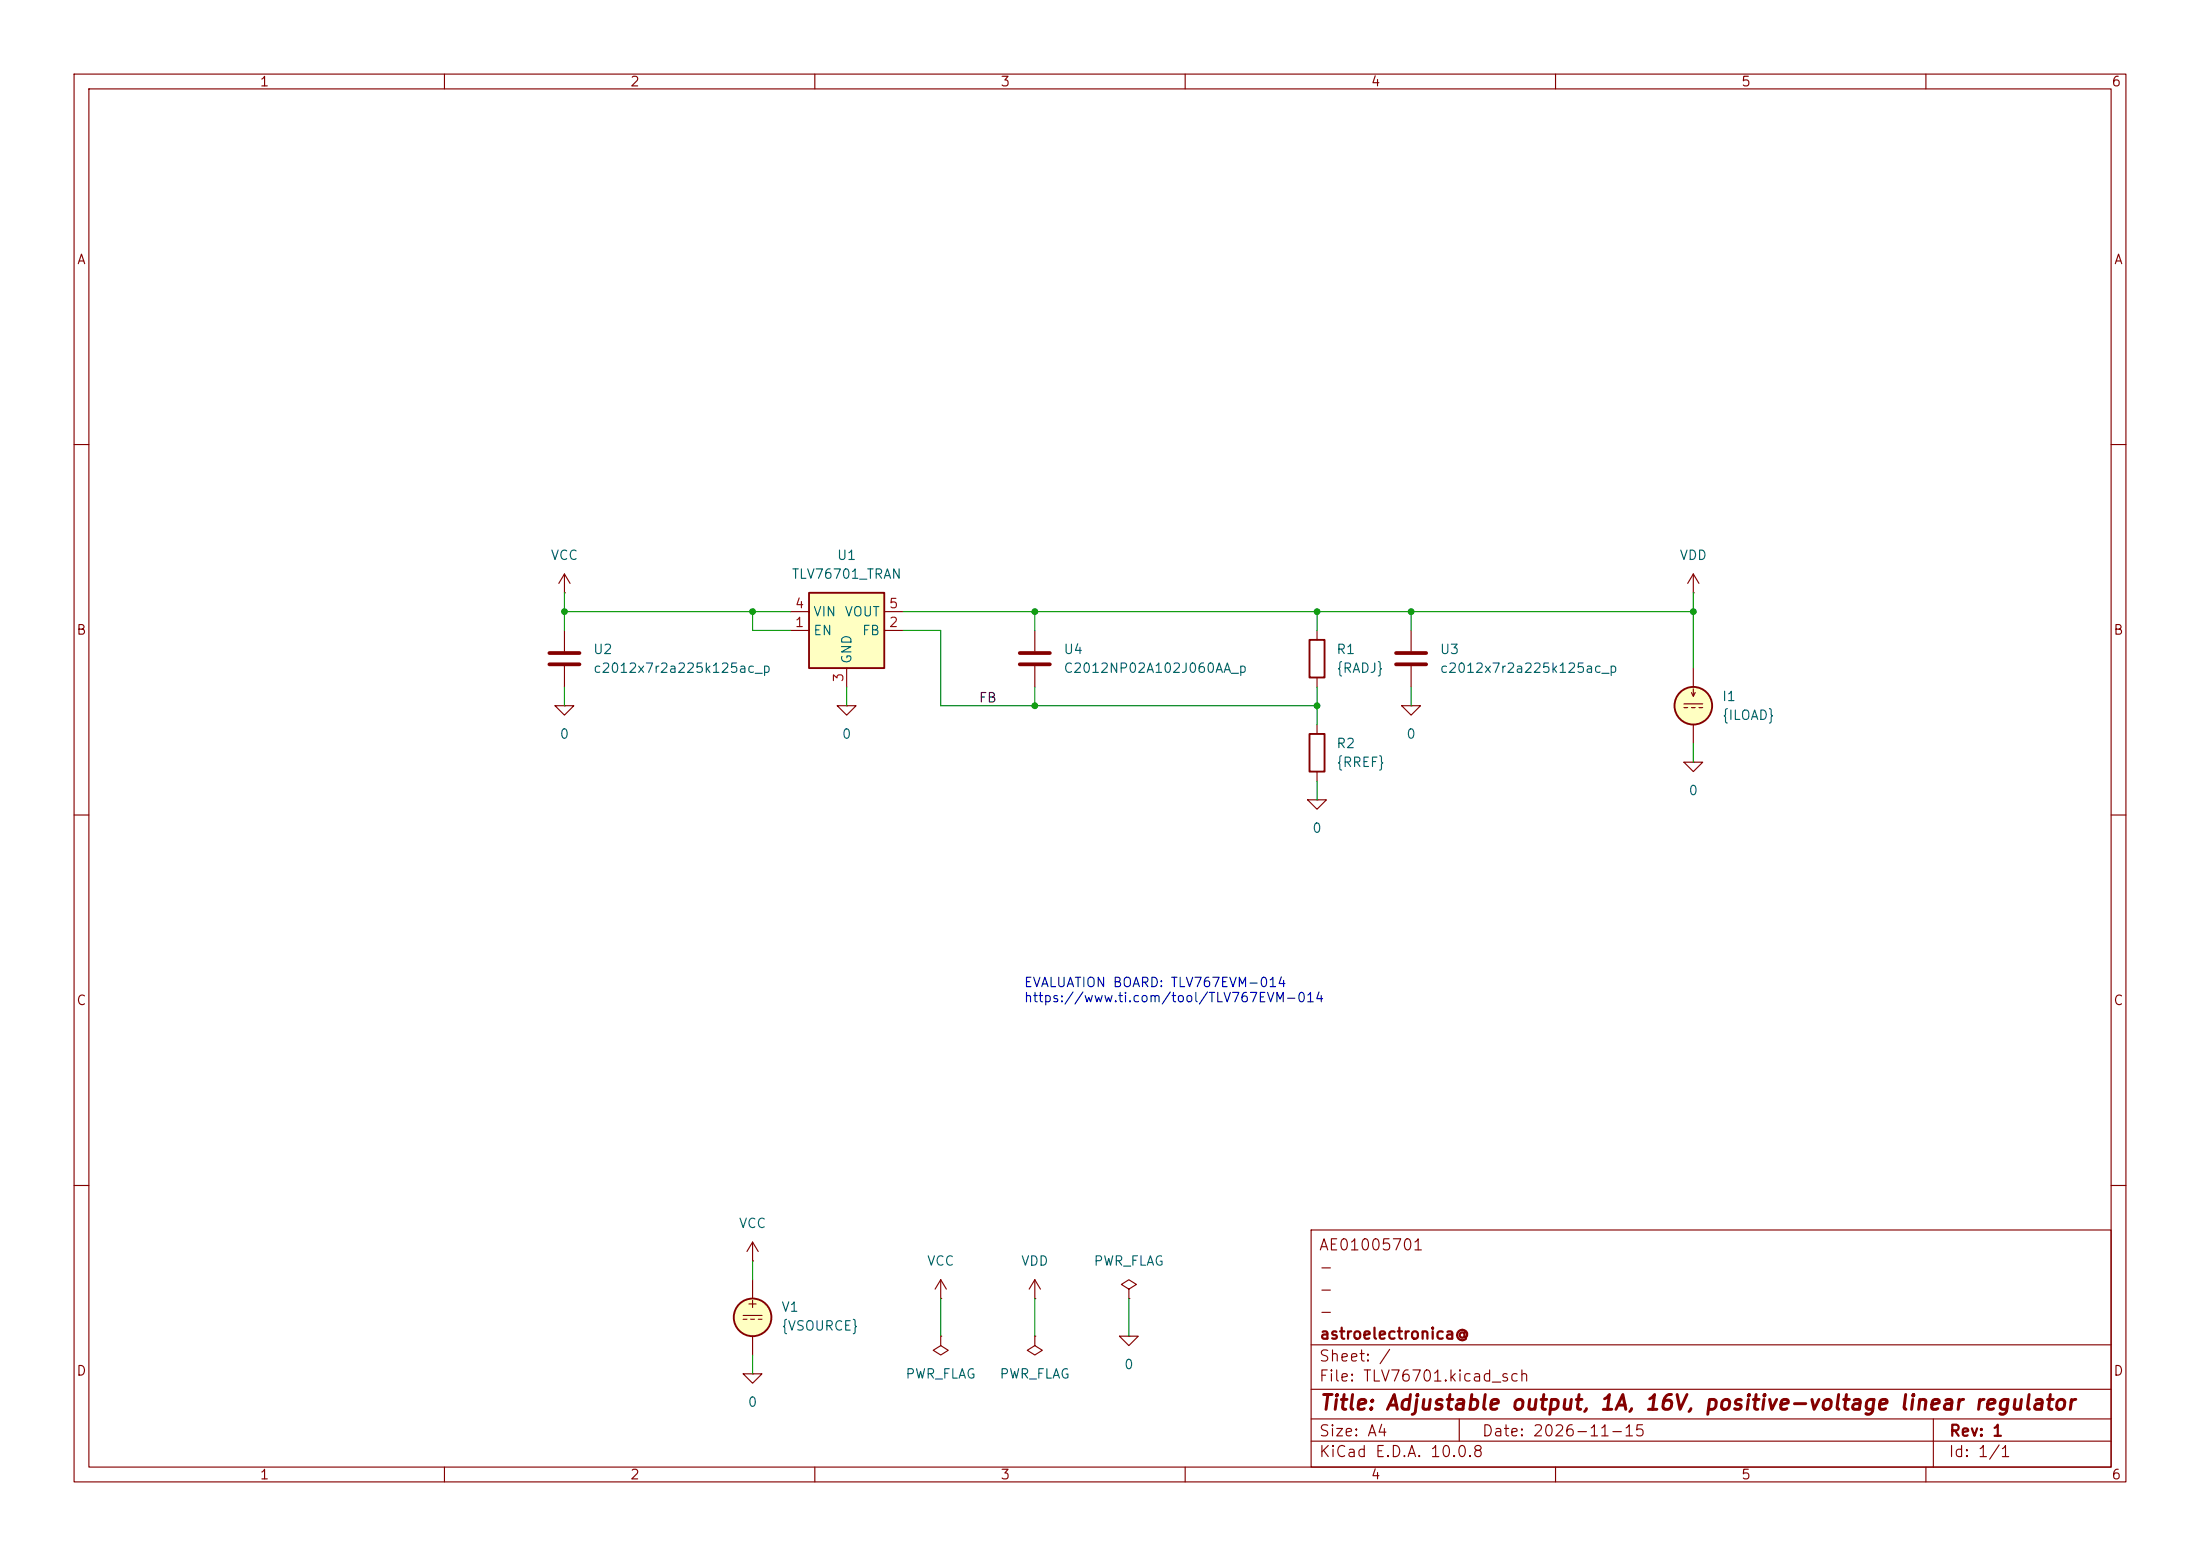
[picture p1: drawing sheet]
(kicad_sch
 (version 20260306)
 (generator "eeschema")
 (generator_version "10.0")
 (paper "A4")
 (title_block
  (title "Adjustable output, 1A, 16V, positive-voltage linear regulator")
  (date "2026-11-15")
  (rev "1")
  (company "astroelectronica@")
  (comment 1 "-")
  (comment 2 "-")
  (comment 3 "-")
  (comment 4 "AE01005701"))
 (lib_symbols
  (symbol "Device:C"
   (pin_numbers (hide yes))
   (pin_names
    (offset 0.254)) (exclude_from_sim no) (in_bom yes) (on_board yes)
   (in_pos_files yes)
   (duplicate_pin_numbers_are_jumpers no)
   (property "Reference" "C" (at 0.635 2.54 0) (show_name no) (do_not_autoplace no) (effects (font (size 1.27 1.27)) (justify left)))
   (property "Value" "C" (at 0.635 -2.54 0) (show_name no) (do_not_autoplace no) (effects (font (size 1.27 1.27)) (justify left)))
   (property "Footprint" "" (at 0.9652 -3.81 0) (show_name no) (do_not_autoplace no) (hide yes) (effects (font (size 1.27 1.27))))
   (property "Datasheet" "" (at 0 0 0) (show_name no) (do_not_autoplace no) (hide yes) (effects (font (size 1.27 1.27))))
   (property "Description" "Unpolarized capacitor" (at 0 0 0) (show_name no) (do_not_autoplace no) (hide yes) (effects (font (size 1.27 1.27))))
   (symbol "C_0_1"
    (polyline (pts (xy -2.032 0.762) (xy 2.032 0.762)) (stroke (width 0.508) (type default)) (fill (type none)))
    (polyline (pts (xy -2.032 -0.762) (xy 2.032 -0.762)) (stroke (width 0.508) (type default)) (fill (type none))))
   (symbol "C_1_1"
    (pin passive line (at 0 3.81 270) (length 2.794) (name "" (effects (font (size 1.27 1.27)))) (number "1" (effects (font (size 1.27 1.27)))))
    (pin passive line (at 0 -3.81 90) (length 2.794) (name "" (effects (font (size 1.27 1.27)))) (number "2" (effects (font (size 1.27 1.27))))))
   (embedded_fonts no))
  (symbol "Device:R"
   (pin_numbers (hide yes))
   (pin_names
    (offset 0)) (exclude_from_sim no) (in_bom yes) (on_board yes)
   (in_pos_files yes)
   (duplicate_pin_numbers_are_jumpers no)
   (property "Reference" "R" (at 2.032 0 90) (show_name no) (do_not_autoplace no) (effects (font (size 1.27 1.27))))
   (property "Value" "R" (at 0 0 90) (show_name no) (do_not_autoplace no) (effects (font (size 1.27 1.27))))
   (property "Footprint" "" (at -1.778 0 90) (show_name no) (do_not_autoplace no) (hide yes) (effects (font (size 1.27 1.27))))
   (property "Datasheet" "" (at 0 0 0) (show_name no) (do_not_autoplace no) (hide yes) (effects (font (size 1.27 1.27))))
   (property "Description" "Resistor" (at 0 0 0) (show_name no) (do_not_autoplace no) (hide yes) (effects (font (size 1.27 1.27))))
   (symbol "R_0_1"
    (rectangle (start -1.016 -2.54) (end 1.016 2.54) (stroke (width 0.254) (type default)) (fill (type none))))
   (symbol "R_1_1"
    (pin passive line (at 0 3.81 270) (length 1.27) (name "" (effects (font (size 1.27 1.27)))) (number "1" (effects (font (size 1.27 1.27)))))
    (pin passive line (at 0 -3.81 90) (length 1.27) (name "" (effects (font (size 1.27 1.27)))) (number "2" (effects (font (size 1.27 1.27))))))
   (embedded_fonts no))
  (symbol "Simulation_SPICE:0"
   (power global)
   (pin_numbers (hide yes))
   (pin_names
    (offset 0) (hide yes)) (exclude_from_sim no) (in_bom yes) (on_board yes)
   (in_pos_files yes)
   (duplicate_pin_numbers_are_jumpers no)
   (property "Reference" "#GND" (at 0 -5.08 0) (show_name no) (do_not_autoplace no) (hide yes) (effects (font (size 1.27 1.27))))
   (property "Value" "0" (at 0 -2.54 0) (show_name no) (do_not_autoplace no) (effects (font (size 1.27 1.27))))
   (property "Footprint" "" (at 0 0 0) (show_name no) (do_not_autoplace no) (hide yes) (effects (font (size 1.27 1.27))))
   (property "Datasheet" "https://ngspice.sourceforge.io/docs/ngspice-html-manual/manual.xhtml#subsec_Circuit_elements__device" (at 0 -10.16 0) (show_name no) (do_not_autoplace no) (hide yes) (effects (font (size 1.27 1.27))))
   (property "Description" "0V reference potential for simulation" (at 0 -7.62 0) (show_name no) (do_not_autoplace no) (hide yes) (effects (font (size 1.27 1.27))))
   (symbol "0_0_1"
    (polyline (pts (xy -1.27 0) (xy 0 -1.27) (xy 1.27 0) (xy -1.27 0)) (stroke (width 0) (type default)) (fill (type none))))
   (symbol "0_1_1"
    (pin power_in line (at 0 0 0) (length 0) (name "" (effects (font (size 1.016 1.016)))) (number "1" (effects (font (size 1.016 1.016))))))
   (embedded_fonts no))
  (symbol "Simulation_SPICE:IDC"
   (pin_numbers (hide yes))
   (pin_names
    (offset 0.0254)) (exclude_from_sim no) (in_bom yes) (on_board yes)
   (in_pos_files yes)
   (duplicate_pin_numbers_are_jumpers no)
   (property "Reference" "I" (at 2.54 2.54 0) (show_name no) (do_not_autoplace no) (effects (font (size 1.27 1.27)) (justify left)))
   (property "Value" "1" (at 2.54 0 0) (show_name no) (do_not_autoplace no) (effects (font (size 1.27 1.27)) (justify left)))
   (property "Footprint" "" (at 0 0 0) (show_name no) (do_not_autoplace no) (hide yes) (effects (font (size 1.27 1.27))))
   (property "Datasheet" "https://ngspice.sourceforge.io/docs/ngspice-html-manual/manual.xhtml#sec_Independent_Sources_for" (at 0 0 0) (show_name no) (do_not_autoplace no) (hide yes) (effects (font (size 1.27 1.27))))
   (property "Description" "Current source, DC" (at 0 0 0) (show_name no) (do_not_autoplace no) (hide yes) (effects (font (size 1.27 1.27))))
   (property "Sim.Pins" "1=+ 2=-" (at 0 0 0) (show_name no) (do_not_autoplace no) (hide yes) (effects (font (size 1.27 1.27))))
   (property "Sim.Type" "DC" (at 0 0 0) (show_name no) (do_not_autoplace no) (hide yes) (effects (font (size 1.27 1.27))))
   (property "Sim.Device" "I" (at 0 0 0) (show_name no) (do_not_autoplace no) (hide yes) (effects (font (size 1.27 1.27))))
   (symbol "IDC_0_0"
    (polyline (pts (xy -1.27 0.254) (xy 1.27 0.254)) (stroke (width 0) (type default)) (fill (type none)))
    (polyline (pts (xy -0.762 -0.254) (xy -1.27 -0.254)) (stroke (width 0) (type default)) (fill (type none)))
    (polyline (pts (xy 0.254 -0.254) (xy -0.254 -0.254)) (stroke (width 0) (type default)) (fill (type none)))
    (polyline (pts (xy 1.27 -0.254) (xy 0.762 -0.254)) (stroke (width 0) (type default)) (fill (type none))))
   (symbol "IDC_0_1"
    (polyline (pts (xy -0.254 1.778) (xy 0 1.27) (xy 0.254 1.778)) (stroke (width 0) (type default)) (fill (type none)))
    (polyline (pts (xy 0 1.27) (xy 0 2.286)) (stroke (width 0) (type default)) (fill (type none)))
    (circle (center 0 0) (radius 2.54) (stroke (width 0.254) (type default)) (fill (type background))))
   (symbol "IDC_1_1"
    (pin passive line (at 0 5.08 270) (length 2.54) (name "" (effects (font (size 1.27 1.27)))) (number "1" (effects (font (size 1.27 1.27)))))
    (pin passive line (at 0 -5.08 90) (length 2.54) (name "" (effects (font (size 1.27 1.27)))) (number "2" (effects (font (size 1.27 1.27))))))
   (embedded_fonts no))
  (symbol "Simulation_SPICE:VDC"
   (pin_numbers (hide yes))
   (pin_names
    (offset 0.0254)) (exclude_from_sim no) (in_bom yes) (on_board yes)
   (in_pos_files yes)
   (duplicate_pin_numbers_are_jumpers no)
   (property "Reference" "V" (at 2.54 2.54 0) (show_name no) (do_not_autoplace no) (effects (font (size 1.27 1.27)) (justify left)))
   (property "Value" "1" (at 2.54 0 0) (show_name no) (do_not_autoplace no) (effects (font (size 1.27 1.27)) (justify left)))
   (property "Footprint" "" (at 0 0 0) (show_name no) (do_not_autoplace no) (hide yes) (effects (font (size 1.27 1.27))))
   (property "Datasheet" "https://ngspice.sourceforge.io/docs/ngspice-html-manual/manual.xhtml#sec_Independent_Sources_for" (at 0 0 0) (show_name no) (do_not_autoplace no) (hide yes) (effects (font (size 1.27 1.27))))
   (property "Description" "Voltage source, DC" (at 0 0 0) (show_name no) (do_not_autoplace no) (hide yes) (effects (font (size 1.27 1.27))))
   (property "Sim.Pins" "1=+ 2=-" (at 0 0 0) (show_name no) (do_not_autoplace no) (hide yes) (effects (font (size 1.27 1.27))))
   (property "Sim.Type" "DC" (at 0 0 0) (show_name no) (do_not_autoplace no) (hide yes) (effects (font (size 1.27 1.27))))
   (property "Sim.Device" "V" (at 0 0 0) (show_name no) (do_not_autoplace no) (hide yes) (effects (font (size 1.27 1.27)) (justify left)))
   (symbol "VDC_0_0"
    (polyline (pts (xy -1.27 0.254) (xy 1.27 0.254)) (stroke (width 0) (type default)) (fill (type none)))
    (polyline (pts (xy -0.762 -0.254) (xy -1.27 -0.254)) (stroke (width 0) (type default)) (fill (type none)))
    (polyline (pts (xy 0.254 -0.254) (xy -0.254 -0.254)) (stroke (width 0) (type default)) (fill (type none)))
    (polyline (pts (xy 1.27 -0.254) (xy 0.762 -0.254)) (stroke (width 0) (type default)) (fill (type none)))
    (text "+" (at 0 1.905 0) (effects (font (size 1.27 1.27)))))
   (symbol "VDC_0_1"
    (circle (center 0 0) (radius 2.54) (stroke (width 0.254) (type default)) (fill (type background))))
   (symbol "VDC_1_1"
    (pin passive line (at 0 5.08 270) (length 2.54) (name "" (effects (font (size 1.27 1.27)))) (number "1" (effects (font (size 1.27 1.27)))))
    (pin passive line (at 0 -5.08 90) (length 2.54) (name "" (effects (font (size 1.27 1.27)))) (number "2" (effects (font (size 1.27 1.27))))))
   (embedded_fonts no))
  (symbol "TLV76701:TLV76701_TRAN" (exclude_from_sim no) (in_bom yes) (on_board yes)
   (in_pos_files yes)
   (duplicate_pin_numbers_are_jumpers no)
   (property "Reference" "U" (at 0 8.89 0) (show_name no) (do_not_autoplace no) (effects (font (size 1.27 1.27))))
   (property "Value" "TLV76701_TRAN" (at 0 6.35 0) (show_name no) (do_not_autoplace no) (effects (font (size 1.27 1.27))))
   (property "Footprint" "Package_SON:WSON-6-1EP_2x2mm_P0.65mm_EP1x1.6mm_ThermalVias" (at 0 11.43 0) (show_name no) (do_not_autoplace no) (hide yes) (effects (font (size 1.27 1.27))))
   (property "Datasheet" "www.ti.com/lit/gpn/TLV767" (at -1.27 0 0) (show_name no) (do_not_autoplace no) (hide yes) (effects (font (size 1.27 1.27))))
   (property "Description" "1A, 16V Precision Linear Voltage Regulator, with enable pin, Adjustable Output 0.8-13.6V, WSON-6" (at 0 0 0) (show_name no) (do_not_autoplace no) (hide yes) (effects (font (size 1.27 1.27))))
   (symbol "TLV76701_TRAN_0_1"
    (rectangle (start -5.08 -5.08) (end 5.08 5.08) (stroke (width 0.254) (type default)) (fill (type background))))
   (symbol "TLV76701_TRAN_1_1"
    (pin passive line (at -7.62 0 0) (length 2.54) (name "EN" (effects (font (size 1.27 1.27)))) (number "1" (effects (font (size 1.27 1.27)))))
    (pin passive line (at 7.62 0 180) (length 2.54) (name "FB" (effects (font (size 1.27 1.27)))) (number "2" (effects (font (size 1.27 1.27)))))
    (pin passive line (at 0 -7.62 90) (length 2.54) (name "GND" (effects (font (size 1.27 1.27)))) (number "3" (effects (font (size 1.27 1.27)))))
    (pin passive line (at -7.62 2.54 0) (length 2.54) (name "VIN" (effects (font (size 1.27 1.27)))) (number "4" (effects (font (size 1.27 1.27)))))
    (pin passive line (at 7.62 2.54 180) (length 2.54) (name "VOUT" (effects (font (size 1.27 1.27)))) (number "5" (effects (font (size 1.27 1.27))))))
   (embedded_fonts no))
  (symbol "power:PWR_FLAG"
   (power global)
   (pin_numbers (hide yes))
   (pin_names
    (offset 0) (hide yes)) (exclude_from_sim no) (in_bom yes) (on_board yes)
   (in_pos_files yes)
   (duplicate_pin_numbers_are_jumpers no)
   (property "Reference" "#FLG" (at 0 1.905 0) (show_name no) (do_not_autoplace no) (hide yes) (effects (font (size 1.27 1.27))))
   (property "Value" "PWR_FLAG" (at 0 3.81 0) (show_name no) (do_not_autoplace no) (effects (font (size 1.27 1.27))))
   (property "Footprint" "" (at 0 0 0) (show_name no) (do_not_autoplace no) (hide yes) (effects (font (size 1.27 1.27))))
   (property "Datasheet" "" (at 0 0 0) (show_name no) (do_not_autoplace no) (hide yes) (effects (font (size 1.27 1.27))))
   (property "Description" "Special symbol for telling ERC where power comes from" (at 0 0 0) (show_name no) (do_not_autoplace no) (hide yes) (effects (font (size 1.27 1.27))))
   (symbol "PWR_FLAG_0_0"
    (pin power_out line (at 0 0 90) (length 0) (name "" (effects (font (size 1.27 1.27)))) (number "1" (effects (font (size 1.27 1.27))))))
   (symbol "PWR_FLAG_0_1"
    (polyline (pts (xy 0 0) (xy 0 1.27) (xy -1.016 1.905) (xy 0 2.54) (xy 1.016 1.905) (xy 0 1.27)) (stroke (width 0) (type default)) (fill (type none))))
   (embedded_fonts no))
  (symbol "power:VCC"
   (power global)
   (pin_numbers (hide yes))
   (pin_names
    (offset 0) (hide yes)) (exclude_from_sim no) (in_bom yes) (on_board yes)
   (in_pos_files yes)
   (duplicate_pin_numbers_are_jumpers no)
   (property "Reference" "#PWR" (at 0 -3.81 0) (show_name no) (do_not_autoplace no) (hide yes) (effects (font (size 1.27 1.27))))
   (property "Value" "VCC" (at 0 3.556 0) (show_name no) (do_not_autoplace no) (effects (font (size 1.27 1.27))))
   (property "Footprint" "" (at 0 0 0) (show_name no) (do_not_autoplace no) (hide yes) (effects (font (size 1.27 1.27))))
   (property "Datasheet" "" (at 0 0 0) (show_name no) (do_not_autoplace no) (hide yes) (effects (font (size 1.27 1.27))))
   (property "Description" "Power symbol creates a global label with name \"VCC\"" (at 0 0 0) (show_name no) (do_not_autoplace no) (hide yes) (effects (font (size 1.27 1.27))))
   (symbol "VCC_0_1"
    (polyline (pts (xy -0.762 1.27) (xy 0 2.54)) (stroke (width 0) (type default)) (fill (type none)))
    (polyline (pts (xy 0 2.54) (xy 0.762 1.27)) (stroke (width 0) (type default)) (fill (type none)))
    (polyline (pts (xy 0 0) (xy 0 2.54)) (stroke (width 0) (type default)) (fill (type none))))
   (symbol "VCC_1_1"
    (pin power_in line (at 0 0 90) (length 0) (name "" (effects (font (size 1.27 1.27)))) (number "1" (effects (font (size 1.27 1.27))))))
   (embedded_fonts no))
  (symbol "power:VDD"
   (power global)
   (pin_numbers (hide yes))
   (pin_names
    (offset 0) (hide yes)) (exclude_from_sim no) (in_bom yes) (on_board yes)
   (in_pos_files yes)
   (duplicate_pin_numbers_are_jumpers no)
   (property "Reference" "#PWR" (at 0 -3.81 0) (show_name no) (do_not_autoplace no) (hide yes) (effects (font (size 1.27 1.27))))
   (property "Value" "VDD" (at 0 3.556 0) (show_name no) (do_not_autoplace no) (effects (font (size 1.27 1.27))))
   (property "Footprint" "" (at 0 0 0) (show_name no) (do_not_autoplace no) (hide yes) (effects (font (size 1.27 1.27))))
   (property "Datasheet" "" (at 0 0 0) (show_name no) (do_not_autoplace no) (hide yes) (effects (font (size 1.27 1.27))))
   (property "Description" "Power symbol creates a global label with name \"VDD\"" (at 0 0 0) (show_name no) (do_not_autoplace no) (hide yes) (effects (font (size 1.27 1.27))))
   (symbol "VDD_0_1"
    (polyline (pts (xy -0.762 1.27) (xy 0 2.54)) (stroke (width 0) (type default)) (fill (type none)))
    (polyline (pts (xy 0 2.54) (xy 0.762 1.27)) (stroke (width 0) (type default)) (fill (type none)))
    (polyline (pts (xy 0 0) (xy 0 2.54)) (stroke (width 0) (type default)) (fill (type none))))
   (symbol "VDD_1_1"
    (pin power_in line (at 0 0 90) (length 0) (name "" (effects (font (size 1.27 1.27)))) (number "1" (effects (font (size 1.27 1.27))))))
   (embedded_fonts no)))
 (text "EVALUATION BOARD: TLV767EVM-014\nhttps://www.ti.com/tool/TLV767EVM-014"
  (exclude_from_sim no)
  (at 138.176 133.858 0)
  (effects (font (size 1.27 1.27)) (justify left)))
 (junction
  (at 76.2 82.55)
  (diameter 0)
  (color 0 0 0 0))
 (junction
  (at 177.8 82.55)
  (diameter 0)
  (color 0 0 0 0))
 (junction
  (at 177.8 95.25)
  (diameter 0)
  (color 0 0 0 0))
 (junction
  (at 228.6 82.55)
  (diameter 0)
  (color 0 0 0 0))
 (junction
  (at 139.7 95.25)
  (diameter 0)
  (color 0 0 0 0))
 (junction
  (at 101.6 82.55)
  (diameter 0)
  (color 0 0 0 0))
 (junction
  (at 190.5 82.55)
  (diameter 0)
  (color 0 0 0 0))
 (junction
  (at 139.7 82.55)
  (diameter 0)
  (color 0 0 0 0))
 (wire
  (pts (xy 139.7 82.55) (xy 177.8 82.55))
  (stroke (width 0) (type default)))
 (wire
  (pts (xy 177.8 95.25) (xy 177.8 97.79))
  (stroke (width 0) (type default)))
 (wire
  (pts (xy 152.4 175.26) (xy 152.4 180.34))
  (stroke (width 0) (type default)))
 (wire
  (pts (xy 101.6 170.18) (xy 101.6 172.72))
  (stroke (width 0) (type default)))
 (wire
  (pts (xy 76.2 92.71) (xy 76.2 95.25))
  (stroke (width 0) (type default)))
 (wire
  (pts (xy 106.68 85.09) (xy 101.6 85.09))
  (stroke (width 0) (type default)))
 (wire
  (pts (xy 101.6 85.09) (xy 101.6 82.55))
  (stroke (width 0) (type default)))
 (wire
  (pts (xy 190.5 82.55) (xy 228.6 82.55))
  (stroke (width 0) (type default)))
 (wire
  (pts (xy 127 85.09) (xy 121.92 85.09))
  (stroke (width 0) (type default)))
 (wire
  (pts (xy 121.92 82.55) (xy 139.7 82.55))
  (stroke (width 0) (type default)))
 (wire
  (pts (xy 139.7 95.25) (xy 177.8 95.25))
  (stroke (width 0) (type default)))
 (wire
  (pts (xy 139.7 95.25) (xy 127 95.25))
  (stroke (width 0) (type default)))
 (wire
  (pts (xy 177.8 105.41) (xy 177.8 107.95))
  (stroke (width 0) (type default)))
 (wire
  (pts (xy 76.2 85.09) (xy 76.2 82.55))
  (stroke (width 0) (type default)))
 (wire
  (pts (xy 190.5 85.09) (xy 190.5 82.55))
  (stroke (width 0) (type default)))
 (wire
  (pts (xy 228.6 80.01) (xy 228.6 82.55))
  (stroke (width 0) (type default)))
 (wire
  (pts (xy 177.8 85.09) (xy 177.8 82.55))
  (stroke (width 0) (type default)))
 (wire
  (pts (xy 190.5 92.71) (xy 190.5 95.25))
  (stroke (width 0) (type default)))
 (wire
  (pts (xy 177.8 92.71) (xy 177.8 95.25))
  (stroke (width 0) (type default)))
 (wire
  (pts (xy 228.6 100.33) (xy 228.6 102.87))
  (stroke (width 0) (type default)))
 (wire
  (pts (xy 76.2 80.01) (xy 76.2 82.55))
  (stroke (width 0) (type default)))
 (wire
  (pts (xy 101.6 182.88) (xy 101.6 185.42))
  (stroke (width 0) (type default)))
 (wire
  (pts (xy 127 175.26) (xy 127 180.34))
  (stroke (width 0) (type default)))
 (wire
  (pts (xy 228.6 82.55) (xy 228.6 90.17))
  (stroke (width 0) (type default)))
 (wire
  (pts (xy 76.2 82.55) (xy 101.6 82.55))
  (stroke (width 0) (type default)))
 (wire
  (pts (xy 139.7 82.55) (xy 139.7 85.09))
  (stroke (width 0) (type default)))
 (wire
  (pts (xy 101.6 82.55) (xy 106.68 82.55))
  (stroke (width 0) (type default)))
 (wire
  (pts (xy 177.8 82.55) (xy 190.5 82.55))
  (stroke (width 0) (type default)))
 (wire
  (pts (xy 139.7 175.26) (xy 139.7 180.34))
  (stroke (width 0) (type default)))
 (wire
  (pts (xy 127 95.25) (xy 127 85.09))
  (stroke (width 0) (type default)))
 (wire
  (pts (xy 114.3 92.71) (xy 114.3 95.25))
  (stroke (width 0) (type default)))
 (wire
  (pts (xy 139.7 92.71) (xy 139.7 95.25))
  (stroke (width 0) (type default)))
 (label "FB"
  (at 132.08 95.25 0)
  (effects (font (size 1.27 1.27)) (justify left bottom)))
 (symbol
  (lib_id "Simulation_SPICE:0")
  (at 228.6 102.87 0)
  (unit 1)
  (body_style 1)
  (exclude_from_sim no)
  (in_bom yes)
  (on_board yes)
  (in_pos_files yes)
  (dnp no)
  (fields_autoplaced yes)
  (property "Reference" "#GND07" (at 228.6 107.95 0) (hide yes) (show_name no) (do_not_autoplace no) (effects (font (size 1.27 1.27))))
  (property "Value" "0" (at 228.6 106.68 0) (show_name no) (do_not_autoplace no) (effects (font (size 1.27 1.27))))
  (property "Footprint" "" (at 228.6 102.87 0) (hide yes) (show_name no) (do_not_autoplace no) (effects (font (size 1.27 1.27))))
  (property "Datasheet" "https://ngspice.sourceforge.io/docs/ngspice-html-manual/manual.xhtml#subsec_Circuit_elements__device" (at 228.6 113.03 0) (hide yes) (show_name no) (do_not_autoplace no) (effects (font (size 1.27 1.27))))
  (property "Description" "0V reference potential for simulation" (at 228.6 110.49 0) (hide yes) (show_name no) (do_not_autoplace no) (effects (font (size 1.27 1.27))))
  (pin "1"))
 (symbol
  (lib_id "power:VDD")
  (at 139.7 175.26 0)
  (unit 1)
  (body_style 1)
  (exclude_from_sim no)
  (in_bom yes)
  (on_board yes)
  (in_pos_files yes)
  (dnp no)
  (fields_autoplaced yes)
  (property "Reference" "#PWR04" (at 139.7 179.07 0) (hide yes) (show_name no) (do_not_autoplace no) (effects (font (size 1.27 1.27))))
  (property "Value" "VDD" (at 139.7 170.18 0) (show_name no) (do_not_autoplace no) (effects (font (size 1.27 1.27))))
  (property "Footprint" "" (at 139.7 175.26 0) (hide yes) (show_name no) (do_not_autoplace no) (effects (font (size 1.27 1.27))))
  (property "Datasheet" "" (at 139.7 175.26 0) (hide yes) (show_name no) (do_not_autoplace no) (effects (font (size 1.27 1.27))))
  (property "Description" "Power symbol creates a global label with name \"VDD\"" (at 139.7 175.26 0) (hide yes) (show_name no) (do_not_autoplace no) (effects (font (size 1.27 1.27))))
  (pin "1"))
 (symbol
  (lib_id "Device:R")
  (at 177.8 101.6 0)
  (unit 1)
  (body_style 1)
  (exclude_from_sim no)
  (in_bom yes)
  (on_board yes)
  (in_pos_files yes)
  (dnp no)
  (fields_autoplaced yes)
  (property "Reference" "R2" (at 180.34 100.3299 0) (show_name no) (do_not_autoplace no) (effects (font (size 1.27 1.27)) (justify left)))
  (property "Value" "{RREF}" (at 180.34 102.8699 0) (show_name no) (do_not_autoplace no) (effects (font (size 1.27 1.27)) (justify left)))
  (property "Footprint" "" (at 176.022 101.6 90) (hide yes) (show_name no) (do_not_autoplace no) (effects (font (size 1.27 1.27))))
  (property "Datasheet" "" (at 177.8 101.6 0) (hide yes) (show_name no) (do_not_autoplace no) (effects (font (size 1.27 1.27))))
  (property "Description" "Resistor" (at 177.8 101.6 0) (hide yes) (show_name no) (do_not_autoplace no) (effects (font (size 1.27 1.27))))
  (pin "2")
  (pin "1"))
 (symbol
  (lib_id "power:PWR_FLAG")
  (at 127 180.34 180)
  (unit 1)
  (body_style 1)
  (exclude_from_sim no)
  (in_bom yes)
  (on_board yes)
  (in_pos_files yes)
  (dnp no)
  (fields_autoplaced yes)
  (property "Reference" "#FLG01" (at 127 182.245 0) (hide yes) (show_name no) (do_not_autoplace no) (effects (font (size 1.27 1.27))))
  (property "Value" "PWR_FLAG" (at 127 185.42 0) (show_name no) (do_not_autoplace no) (effects (font (size 1.27 1.27))))
  (property "Footprint" "" (at 127 180.34 0) (hide yes) (show_name no) (do_not_autoplace no) (effects (font (size 1.27 1.27))))
  (property "Datasheet" "" (at 127 180.34 0) (hide yes) (show_name no) (do_not_autoplace no) (effects (font (size 1.27 1.27))))
  (property "Description" "Special symbol for telling ERC where power comes from" (at 127 180.34 0) (hide yes) (show_name no) (do_not_autoplace no) (effects (font (size 1.27 1.27))))
  (pin "1"))
 (symbol
  (lib_id "Simulation_SPICE:VDC")
  (at 101.6 177.8 0)
  (unit 1)
  (body_style 1)
  (exclude_from_sim no)
  (in_bom yes)
  (on_board yes)
  (in_pos_files yes)
  (dnp no)
  (fields_autoplaced yes)
  (property "Reference" "V1" (at 105.41 176.4001 0) (show_name no) (do_not_autoplace no) (effects (font (size 1.27 1.27)) (justify left)))
  (property "Value" "{VSOURCE}" (at 105.41 178.9401 0) (show_name no) (do_not_autoplace no) (effects (font (size 1.27 1.27)) (justify left)))
  (property "Footprint" "" (at 101.6 177.8 0) (hide yes) (show_name no) (do_not_autoplace no) (effects (font (size 1.27 1.27))))
  (property "Datasheet" "https://ngspice.sourceforge.io/docs/ngspice-html-manual/manual.xhtml#sec_Independent_Sources_for" (at 101.6 177.8 0) (hide yes) (show_name no) (do_not_autoplace no) (effects (font (size 1.27 1.27))))
  (property "Description" "Voltage source, DC" (at 101.6 177.8 0) (hide yes) (show_name no) (do_not_autoplace no) (effects (font (size 1.27 1.27))))
  (property "Sim.Pins" "1=+ 2=-" (at 101.6 177.8 0) (hide yes) (show_name no) (do_not_autoplace no) (effects (font (size 1.27 1.27))))
  (property "Sim.Type" "DC" (at 101.6 177.8 0) (hide yes) (show_name no) (do_not_autoplace no) (effects (font (size 1.27 1.27))))
  (property "Sim.Device" "V" (at 101.6 177.8 0) (hide yes) (show_name no) (do_not_autoplace no) (effects (font (size 1.27 1.27)) (justify left)))
  (pin "1")
  (pin "2"))
 (symbol
  (lib_id "Simulation_SPICE:0")
  (at 152.4 180.34 0)
  (unit 1)
  (body_style 1)
  (exclude_from_sim no)
  (in_bom yes)
  (on_board yes)
  (in_pos_files yes)
  (dnp no)
  (fields_autoplaced yes)
  (property "Reference" "#GND02" (at 152.4 185.42 0) (hide yes) (show_name no) (do_not_autoplace no) (effects (font (size 1.27 1.27))))
  (property "Value" "0" (at 152.4 184.15 0) (show_name no) (do_not_autoplace no) (effects (font (size 1.27 1.27))))
  (property "Footprint" "" (at 152.4 180.34 0) (hide yes) (show_name no) (do_not_autoplace no) (effects (font (size 1.27 1.27))))
  (property "Datasheet" "https://ngspice.sourceforge.io/docs/ngspice-html-manual/manual.xhtml#subsec_Circuit_elements__device" (at 152.4 190.5 0) (hide yes) (show_name no) (do_not_autoplace no) (effects (font (size 1.27 1.27))))
  (property "Description" "0V reference potential for simulation" (at 152.4 187.96 0) (hide yes) (show_name no) (do_not_autoplace no) (effects (font (size 1.27 1.27))))
  (pin "1"))
 (symbol
  (lib_id "Device:C")
  (at 76.2 88.9 0)
  (unit 1)
  (body_style 1)
  (exclude_from_sim no)
  (in_bom yes)
  (on_board yes)
  (in_pos_files yes)
  (dnp no)
  (fields_autoplaced yes)
  (property "Reference" "U2" (at 80.01 87.6299 0) (show_name no) (do_not_autoplace no) (effects (font (size 1.27 1.27)) (justify left)))
  (property "Value" "c2012x7r2a225k125ac_p" (at 80.01 90.1699 0) (show_name no) (do_not_autoplace no) (effects (font (size 1.27 1.27)) (justify left)))
  (property "Footprint" "" (at 77.1652 92.71 0) (hide yes) (show_name no) (do_not_autoplace no) (effects (font (size 1.27 1.27))))
  (property "Datasheet" "" (at 76.2 88.9 0) (hide yes) (show_name no) (do_not_autoplace no) (effects (font (size 1.27 1.27))))
  (property "Description" "Unpolarized capacitor" (at 76.2 88.9 0) (hide yes) (show_name no) (do_not_autoplace no) (effects (font (size 1.27 1.27))))
  (property "Sim.Library" "c2012x7r2a225k125ac_p.mod" (at 76.2 88.9 0) (hide yes) (show_name no) (do_not_autoplace no) (effects (font (size 1.27 1.27))))
  (property "Sim.Name" "C2012X7R2A225K125AC_p" (at 76.2 88.9 0) (hide yes) (show_name no) (do_not_autoplace no) (effects (font (size 1.27 1.27))))
  (property "Sim.Device" "SUBCKT" (at 76.2 88.9 0) (hide yes) (show_name no) (do_not_autoplace no) (effects (font (size 1.27 1.27))))
  (property "Sim.Pins" "1=n1 2=n2" (at 76.2 88.9 0) (hide yes) (show_name no) (do_not_autoplace no) (effects (font (size 1.27 1.27))))
  (pin "2")
  (pin "1"))
 (symbol
  (lib_id "power:PWR_FLAG")
  (at 139.7 180.34 180)
  (unit 1)
  (body_style 1)
  (exclude_from_sim no)
  (in_bom yes)
  (on_board yes)
  (in_pos_files yes)
  (dnp no)
  (fields_autoplaced yes)
  (property "Reference" "#FLG03" (at 139.7 182.245 0) (hide yes) (show_name no) (do_not_autoplace no) (effects (font (size 1.27 1.27))))
  (property "Value" "PWR_FLAG" (at 139.7 185.42 0) (show_name no) (do_not_autoplace no) (effects (font (size 1.27 1.27))))
  (property "Footprint" "" (at 139.7 180.34 0) (hide yes) (show_name no) (do_not_autoplace no) (effects (font (size 1.27 1.27))))
  (property "Datasheet" "" (at 139.7 180.34 0) (hide yes) (show_name no) (do_not_autoplace no) (effects (font (size 1.27 1.27))))
  (property "Description" "Special symbol for telling ERC where power comes from" (at 139.7 180.34 0) (hide yes) (show_name no) (do_not_autoplace no) (effects (font (size 1.27 1.27))))
  (pin "1"))
 (symbol
  (lib_id "power:VCC")
  (at 101.6 170.18 0)
  (unit 1)
  (body_style 1)
  (exclude_from_sim no)
  (in_bom yes)
  (on_board yes)
  (in_pos_files yes)
  (dnp no)
  (fields_autoplaced yes)
  (property "Reference" "#PWR01" (at 101.6 173.99 0) (hide yes) (show_name no) (do_not_autoplace no) (effects (font (size 1.27 1.27))))
  (property "Value" "VCC" (at 101.6 165.1 0) (show_name no) (do_not_autoplace no) (effects (font (size 1.27 1.27))))
  (property "Footprint" "" (at 101.6 170.18 0) (hide yes) (show_name no) (do_not_autoplace no) (effects (font (size 1.27 1.27))))
  (property "Datasheet" "" (at 101.6 170.18 0) (hide yes) (show_name no) (do_not_autoplace no) (effects (font (size 1.27 1.27))))
  (property "Description" "Power symbol creates a global label with name \"VCC\"" (at 101.6 170.18 0) (hide yes) (show_name no) (do_not_autoplace no) (effects (font (size 1.27 1.27))))
  (pin "1"))
 (symbol
  (lib_id "Simulation_SPICE:0")
  (at 76.2 95.25 0)
  (unit 1)
  (body_style 1)
  (exclude_from_sim no)
  (in_bom yes)
  (on_board yes)
  (in_pos_files yes)
  (dnp no)
  (fields_autoplaced yes)
  (property "Reference" "#GND06" (at 76.2 100.33 0) (hide yes) (show_name no) (do_not_autoplace no) (effects (font (size 1.27 1.27))))
  (property "Value" "0" (at 76.2 99.06 0) (show_name no) (do_not_autoplace no) (effects (font (size 1.27 1.27))))
  (property "Footprint" "" (at 76.2 95.25 0) (hide yes) (show_name no) (do_not_autoplace no) (effects (font (size 1.27 1.27))))
  (property "Datasheet" "https://ngspice.sourceforge.io/docs/ngspice-html-manual/manual.xhtml#subsec_Circuit_elements__device" (at 76.2 105.41 0) (hide yes) (show_name no) (do_not_autoplace no) (effects (font (size 1.27 1.27))))
  (property "Description" "0V reference potential for simulation" (at 76.2 102.87 0) (hide yes) (show_name no) (do_not_autoplace no) (effects (font (size 1.27 1.27))))
  (pin "1"))
 (symbol
  (lib_id "power:VCC")
  (at 76.2 80.01 0)
  (unit 1)
  (body_style 1)
  (exclude_from_sim no)
  (in_bom yes)
  (on_board yes)
  (in_pos_files yes)
  (dnp no)
  (fields_autoplaced yes)
  (property "Reference" "#PWR03" (at 76.2 83.82 0) (hide yes) (show_name no) (do_not_autoplace no) (effects (font (size 1.27 1.27))))
  (property "Value" "VCC" (at 76.2 74.93 0) (show_name no) (do_not_autoplace no) (effects (font (size 1.27 1.27))))
  (property "Footprint" "" (at 76.2 80.01 0) (hide yes) (show_name no) (do_not_autoplace no) (effects (font (size 1.27 1.27))))
  (property "Datasheet" "" (at 76.2 80.01 0) (hide yes) (show_name no) (do_not_autoplace no) (effects (font (size 1.27 1.27))))
  (property "Description" "Power symbol creates a global label with name \"VCC\"" (at 76.2 80.01 0) (hide yes) (show_name no) (do_not_autoplace no) (effects (font (size 1.27 1.27))))
  (pin "1"))
 (symbol
  (lib_id "power:VDD")
  (at 228.6 80.01 0)
  (unit 1)
  (body_style 1)
  (exclude_from_sim no)
  (in_bom yes)
  (on_board yes)
  (in_pos_files yes)
  (dnp no)
  (fields_autoplaced yes)
  (property "Reference" "#PWR05" (at 228.6 83.82 0) (hide yes) (show_name no) (do_not_autoplace no) (effects (font (size 1.27 1.27))))
  (property "Value" "VDD" (at 228.6 74.93 0) (show_name no) (do_not_autoplace no) (effects (font (size 1.27 1.27))))
  (property "Footprint" "" (at 228.6 80.01 0) (hide yes) (show_name no) (do_not_autoplace no) (effects (font (size 1.27 1.27))))
  (property "Datasheet" "" (at 228.6 80.01 0) (hide yes) (show_name no) (do_not_autoplace no) (effects (font (size 1.27 1.27))))
  (property "Description" "Power symbol creates a global label with name \"VDD\"" (at 228.6 80.01 0) (hide yes) (show_name no) (do_not_autoplace no) (effects (font (size 1.27 1.27))))
  (pin "1"))
 (symbol
  (lib_id "Simulation_SPICE:0")
  (at 177.8 107.95 0)
  (unit 1)
  (body_style 1)
  (exclude_from_sim no)
  (in_bom yes)
  (on_board yes)
  (in_pos_files yes)
  (dnp no)
  (fields_autoplaced yes)
  (property "Reference" "#GND04" (at 177.8 113.03 0) (hide yes) (show_name no) (do_not_autoplace no) (effects (font (size 1.27 1.27))))
  (property "Value" "0" (at 177.8 111.76 0) (show_name no) (do_not_autoplace no) (effects (font (size 1.27 1.27))))
  (property "Footprint" "" (at 177.8 107.95 0) (hide yes) (show_name no) (do_not_autoplace no) (effects (font (size 1.27 1.27))))
  (property "Datasheet" "https://ngspice.sourceforge.io/docs/ngspice-html-manual/manual.xhtml#subsec_Circuit_elements__device" (at 177.8 118.11 0) (hide yes) (show_name no) (do_not_autoplace no) (effects (font (size 1.27 1.27))))
  (property "Description" "0V reference potential for simulation" (at 177.8 115.57 0) (hide yes) (show_name no) (do_not_autoplace no) (effects (font (size 1.27 1.27))))
  (pin "1"))
 (symbol
  (lib_id "power:VCC")
  (at 127 175.26 0)
  (unit 1)
  (body_style 1)
  (exclude_from_sim no)
  (in_bom yes)
  (on_board yes)
  (in_pos_files yes)
  (dnp no)
  (fields_autoplaced yes)
  (property "Reference" "#PWR02" (at 127 179.07 0) (hide yes) (show_name no) (do_not_autoplace no) (effects (font (size 1.27 1.27))))
  (property "Value" "VCC" (at 127 170.18 0) (show_name no) (do_not_autoplace no) (effects (font (size 1.27 1.27))))
  (property "Footprint" "" (at 127 175.26 0) (hide yes) (show_name no) (do_not_autoplace no) (effects (font (size 1.27 1.27))))
  (property "Datasheet" "" (at 127 175.26 0) (hide yes) (show_name no) (do_not_autoplace no) (effects (font (size 1.27 1.27))))
  (property "Description" "Power symbol creates a global label with name \"VCC\"" (at 127 175.26 0) (hide yes) (show_name no) (do_not_autoplace no) (effects (font (size 1.27 1.27))))
  (pin "1"))
 (symbol
  (lib_id "Simulation_SPICE:0")
  (at 114.3 95.25 0)
  (unit 1)
  (body_style 1)
  (exclude_from_sim no)
  (in_bom yes)
  (on_board yes)
  (in_pos_files yes)
  (dnp no)
  (fields_autoplaced yes)
  (property "Reference" "#GND03" (at 114.3 100.33 0) (hide yes) (show_name no) (do_not_autoplace no) (effects (font (size 1.27 1.27))))
  (property "Value" "0" (at 114.3 99.06 0) (show_name no) (do_not_autoplace no) (effects (font (size 1.27 1.27))))
  (property "Footprint" "" (at 114.3 95.25 0) (hide yes) (show_name no) (do_not_autoplace no) (effects (font (size 1.27 1.27))))
  (property "Datasheet" "https://ngspice.sourceforge.io/docs/ngspice-html-manual/manual.xhtml#subsec_Circuit_elements__device" (at 114.3 105.41 0) (hide yes) (show_name no) (do_not_autoplace no) (effects (font (size 1.27 1.27))))
  (property "Description" "0V reference potential for simulation" (at 114.3 102.87 0) (hide yes) (show_name no) (do_not_autoplace no) (effects (font (size 1.27 1.27))))
  (pin "1"))
 (symbol
  (lib_id "TLV76701:TLV76701_TRAN")
  (at 114.3 85.09 0)
  (unit 1)
  (body_style 1)
  (exclude_from_sim no)
  (in_bom yes)
  (on_board yes)
  (in_pos_files yes)
  (dnp no)
  (fields_autoplaced yes)
  (property "Reference" "U1" (at 114.3 74.93 0) (show_name no) (do_not_autoplace no) (effects (font (size 1.27 1.27))))
  (property "Value" "TLV76701_TRAN" (at 114.3 77.47 0) (show_name no) (do_not_autoplace no) (effects (font (size 1.27 1.27))))
  (property "Footprint" "Package_SON:WSON-6-1EP_2x2mm_P0.65mm_EP1x1.6mm_ThermalVias" (at 114.3 73.66 0) (hide yes) (show_name no) (do_not_autoplace no) (effects (font (size 1.27 1.27))))
  (property "Datasheet" "www.ti.com/lit/gpn/TLV767" (at 113.03 85.09 0) (hide yes) (show_name no) (do_not_autoplace no) (effects (font (size 1.27 1.27))))
  (property "Description" "1A, 16V Precision Linear Voltage Regulator, with enable pin, Adjustable Output 0.8-13.6V, WSON-6" (at 114.3 85.09 0) (hide yes) (show_name no) (do_not_autoplace no) (effects (font (size 1.27 1.27))))
  (property "Sim.Library" "TLV76701_TRANS.lib" (at 114.3 85.09 0) (hide yes) (show_name no) (do_not_autoplace no) (effects (font (size 1.27 1.27))))
  (property "Sim.Name" "TLV76701_TRANS" (at 114.3 85.09 0) (hide yes) (show_name no) (do_not_autoplace no) (effects (font (size 1.27 1.27))))
  (property "Sim.Device" "SUBCKT" (at 114.3 85.09 0) (hide yes) (show_name no) (do_not_autoplace no) (effects (font (size 1.27 1.27))))
  (property "Sim.Pins" "1=EN 2=FB 3=GND 4=VIN 5=VOUT" (at 114.3 85.09 0) (hide yes) (show_name no) (do_not_autoplace no) (effects (font (size 1.27 1.27))))
  (pin "2")
  (pin "1")
  (pin "5")
  (pin "4")
  (pin "3"))
 (symbol
  (lib_id "Device:C")
  (at 190.5 88.9 0)
  (unit 1)
  (body_style 1)
  (exclude_from_sim no)
  (in_bom yes)
  (on_board yes)
  (in_pos_files yes)
  (dnp no)
  (fields_autoplaced yes)
  (property "Reference" "U3" (at 194.31 87.6299 0) (show_name no) (do_not_autoplace no) (effects (font (size 1.27 1.27)) (justify left)))
  (property "Value" "c2012x7r2a225k125ac_p" (at 194.31 90.1699 0) (show_name no) (do_not_autoplace no) (effects (font (size 1.27 1.27)) (justify left)))
  (property "Footprint" "" (at 191.4652 92.71 0) (hide yes) (show_name no) (do_not_autoplace no) (effects (font (size 1.27 1.27))))
  (property "Datasheet" "" (at 190.5 88.9 0) (hide yes) (show_name no) (do_not_autoplace no) (effects (font (size 1.27 1.27))))
  (property "Description" "Unpolarized capacitor" (at 190.5 88.9 0) (hide yes) (show_name no) (do_not_autoplace no) (effects (font (size 1.27 1.27))))
  (property "Sim.Library" "c2012x7r2a225k125ac_p.mod" (at 190.5 88.9 0) (hide yes) (show_name no) (do_not_autoplace no) (effects (font (size 1.27 1.27))))
  (property "Sim.Name" "C2012X7R2A225K125AC_p" (at 190.5 88.9 0) (hide yes) (show_name no) (do_not_autoplace no) (effects (font (size 1.27 1.27))))
  (property "Sim.Device" "SUBCKT" (at 190.5 88.9 0) (hide yes) (show_name no) (do_not_autoplace no) (effects (font (size 1.27 1.27))))
  (property "Sim.Pins" "1=n1 2=n2" (at 190.5 88.9 0) (hide yes) (show_name no) (do_not_autoplace no) (effects (font (size 1.27 1.27))))
  (pin "2")
  (pin "1"))
 (symbol
  (lib_id "Device:C")
  (at 139.7 88.9 0)
  (unit 1)
  (body_style 1)
  (exclude_from_sim no)
  (in_bom yes)
  (on_board yes)
  (in_pos_files yes)
  (dnp no)
  (fields_autoplaced yes)
  (property "Reference" "U4" (at 143.51 87.6299 0) (show_name no) (do_not_autoplace no) (effects (font (size 1.27 1.27)) (justify left)))
  (property "Value" "C2012NP02A102J060AA_p" (at 143.51 90.1699 0) (show_name no) (do_not_autoplace no) (effects (font (size 1.27 1.27)) (justify left)))
  (property "Footprint" "" (at 140.6652 92.71 0) (hide yes) (show_name no) (do_not_autoplace no) (effects (font (size 1.27 1.27))))
  (property "Datasheet" "" (at 139.7 88.9 0) (hide yes) (show_name no) (do_not_autoplace no) (effects (font (size 1.27 1.27))))
  (property "Description" "Unpolarized capacitor" (at 139.7 88.9 0) (hide yes) (show_name no) (do_not_autoplace no) (effects (font (size 1.27 1.27))))
  (property "Sim.Library" "c2012np02a102j060aa_p.mod" (at 139.7 88.9 0) (hide yes) (show_name no) (do_not_autoplace no) (effects (font (size 1.27 1.27))))
  (property "Sim.Name" "C2012NP02A102J060AA_p" (at 139.7 88.9 0) (hide yes) (show_name no) (do_not_autoplace no) (effects (font (size 1.27 1.27))))
  (property "Sim.Device" "SUBCKT" (at 139.7 88.9 0) (hide yes) (show_name no) (do_not_autoplace no) (effects (font (size 1.27 1.27))))
  (property "Sim.Pins" "1=n1 2=n2" (at 139.7 88.9 0) (hide yes) (show_name no) (do_not_autoplace no) (effects (font (size 1.27 1.27))))
  (pin "2")
  (pin "1"))
 (symbol
  (lib_id "Device:R")
  (at 177.8 88.9 0)
  (unit 1)
  (body_style 1)
  (exclude_from_sim no)
  (in_bom yes)
  (on_board yes)
  (in_pos_files yes)
  (dnp no)
  (fields_autoplaced yes)
  (property "Reference" "R1" (at 180.34 87.6299 0) (show_name no) (do_not_autoplace no) (effects (font (size 1.27 1.27)) (justify left)))
  (property "Value" "{RADJ}" (at 180.34 90.1699 0) (show_name no) (do_not_autoplace no) (effects (font (size 1.27 1.27)) (justify left)))
  (property "Footprint" "" (at 176.022 88.9 90) (hide yes) (show_name no) (do_not_autoplace no) (effects (font (size 1.27 1.27))))
  (property "Datasheet" "" (at 177.8 88.9 0) (hide yes) (show_name no) (do_not_autoplace no) (effects (font (size 1.27 1.27))))
  (property "Description" "Resistor" (at 177.8 88.9 0) (hide yes) (show_name no) (do_not_autoplace no) (effects (font (size 1.27 1.27))))
  (pin "2")
  (pin "1"))
 (symbol
  (lib_id "power:PWR_FLAG")
  (at 152.4 175.26 0)
  (unit 1)
  (body_style 1)
  (exclude_from_sim no)
  (in_bom yes)
  (on_board yes)
  (in_pos_files yes)
  (dnp no)
  (fields_autoplaced yes)
  (property "Reference" "#FLG02" (at 152.4 173.355 0) (hide yes) (show_name no) (do_not_autoplace no) (effects (font (size 1.27 1.27))))
  (property "Value" "PWR_FLAG" (at 152.4 170.18 0) (show_name no) (do_not_autoplace no) (effects (font (size 1.27 1.27))))
  (property "Footprint" "" (at 152.4 175.26 0) (hide yes) (show_name no) (do_not_autoplace no) (effects (font (size 1.27 1.27))))
  (property "Datasheet" "" (at 152.4 175.26 0) (hide yes) (show_name no) (do_not_autoplace no) (effects (font (size 1.27 1.27))))
  (property "Description" "Special symbol for telling ERC where power comes from" (at 152.4 175.26 0) (hide yes) (show_name no) (do_not_autoplace no) (effects (font (size 1.27 1.27))))
  (pin "1"))
 (symbol
  (lib_id "Simulation_SPICE:0")
  (at 101.6 185.42 0)
  (unit 1)
  (body_style 1)
  (exclude_from_sim no)
  (in_bom yes)
  (on_board yes)
  (in_pos_files yes)
  (dnp no)
  (fields_autoplaced yes)
  (property "Reference" "#GND01" (at 101.6 190.5 0) (hide yes) (show_name no) (do_not_autoplace no) (effects (font (size 1.27 1.27))))
  (property "Value" "0" (at 101.6 189.23 0) (show_name no) (do_not_autoplace no) (effects (font (size 1.27 1.27))))
  (property "Footprint" "" (at 101.6 185.42 0) (hide yes) (show_name no) (do_not_autoplace no) (effects (font (size 1.27 1.27))))
  (property "Datasheet" "https://ngspice.sourceforge.io/docs/ngspice-html-manual/manual.xhtml#subsec_Circuit_elements__device" (at 101.6 195.58 0) (hide yes) (show_name no) (do_not_autoplace no) (effects (font (size 1.27 1.27))))
  (property "Description" "0V reference potential for simulation" (at 101.6 193.04 0) (hide yes) (show_name no) (do_not_autoplace no) (effects (font (size 1.27 1.27))))
  (pin "1"))
 (symbol
  (lib_id "Simulation_SPICE:0")
  (at 190.5 95.25 0)
  (unit 1)
  (body_style 1)
  (exclude_from_sim no)
  (in_bom yes)
  (on_board yes)
  (in_pos_files yes)
  (dnp no)
  (fields_autoplaced yes)
  (property "Reference" "#GND05" (at 190.5 100.33 0) (hide yes) (show_name no) (do_not_autoplace no) (effects (font (size 1.27 1.27))))
  (property "Value" "0" (at 190.5 99.06 0) (show_name no) (do_not_autoplace no) (effects (font (size 1.27 1.27))))
  (property "Footprint" "" (at 190.5 95.25 0) (hide yes) (show_name no) (do_not_autoplace no) (effects (font (size 1.27 1.27))))
  (property "Datasheet" "https://ngspice.sourceforge.io/docs/ngspice-html-manual/manual.xhtml#subsec_Circuit_elements__device" (at 190.5 105.41 0) (hide yes) (show_name no) (do_not_autoplace no) (effects (font (size 1.27 1.27))))
  (property "Description" "0V reference potential for simulation" (at 190.5 102.87 0) (hide yes) (show_name no) (do_not_autoplace no) (effects (font (size 1.27 1.27))))
  (pin "1"))
 (symbol
  (lib_id "Simulation_SPICE:IDC")
  (at 228.6 95.25 0)
  (unit 1)
  (body_style 1)
  (exclude_from_sim no)
  (in_bom yes)
  (on_board yes)
  (in_pos_files yes)
  (dnp no)
  (fields_autoplaced yes)
  (property "Reference" "I1" (at 232.41 93.9799 0) (show_name no) (do_not_autoplace no) (effects (font (size 1.27 1.27)) (justify left)))
  (property "Value" "{ILOAD}" (at 232.41 96.5199 0) (show_name no) (do_not_autoplace no) (effects (font (size 1.27 1.27)) (justify left)))
  (property "Footprint" "" (at 228.6 95.25 0) (hide yes) (show_name no) (do_not_autoplace no) (effects (font (size 1.27 1.27))))
  (property "Datasheet" "https://ngspice.sourceforge.io/docs/ngspice-html-manual/manual.xhtml#sec_Independent_Sources_for" (at 228.6 95.25 0) (hide yes) (show_name no) (do_not_autoplace no) (effects (font (size 1.27 1.27))))
  (property "Description" "Current source, DC" (at 228.6 95.25 0) (hide yes) (show_name no) (do_not_autoplace no) (effects (font (size 1.27 1.27))))
  (property "Sim.Pins" "1=+ 2=-" (at 228.6 95.25 0) (hide yes) (show_name no) (do_not_autoplace no) (effects (font (size 1.27 1.27))))
  (property "Sim.Type" "DC" (at 228.6 95.25 0) (hide yes) (show_name no) (do_not_autoplace no) (effects (font (size 1.27 1.27))))
  (property "Sim.Device" "I" (at 228.6 95.25 0) (hide yes) (show_name no) (do_not_autoplace no) (effects (font (size 1.27 1.27))))
  (pin "2")
  (pin "1"))
 (sheet_instances
  (path ""
   (page "1")))
 (embedded_fonts no))
